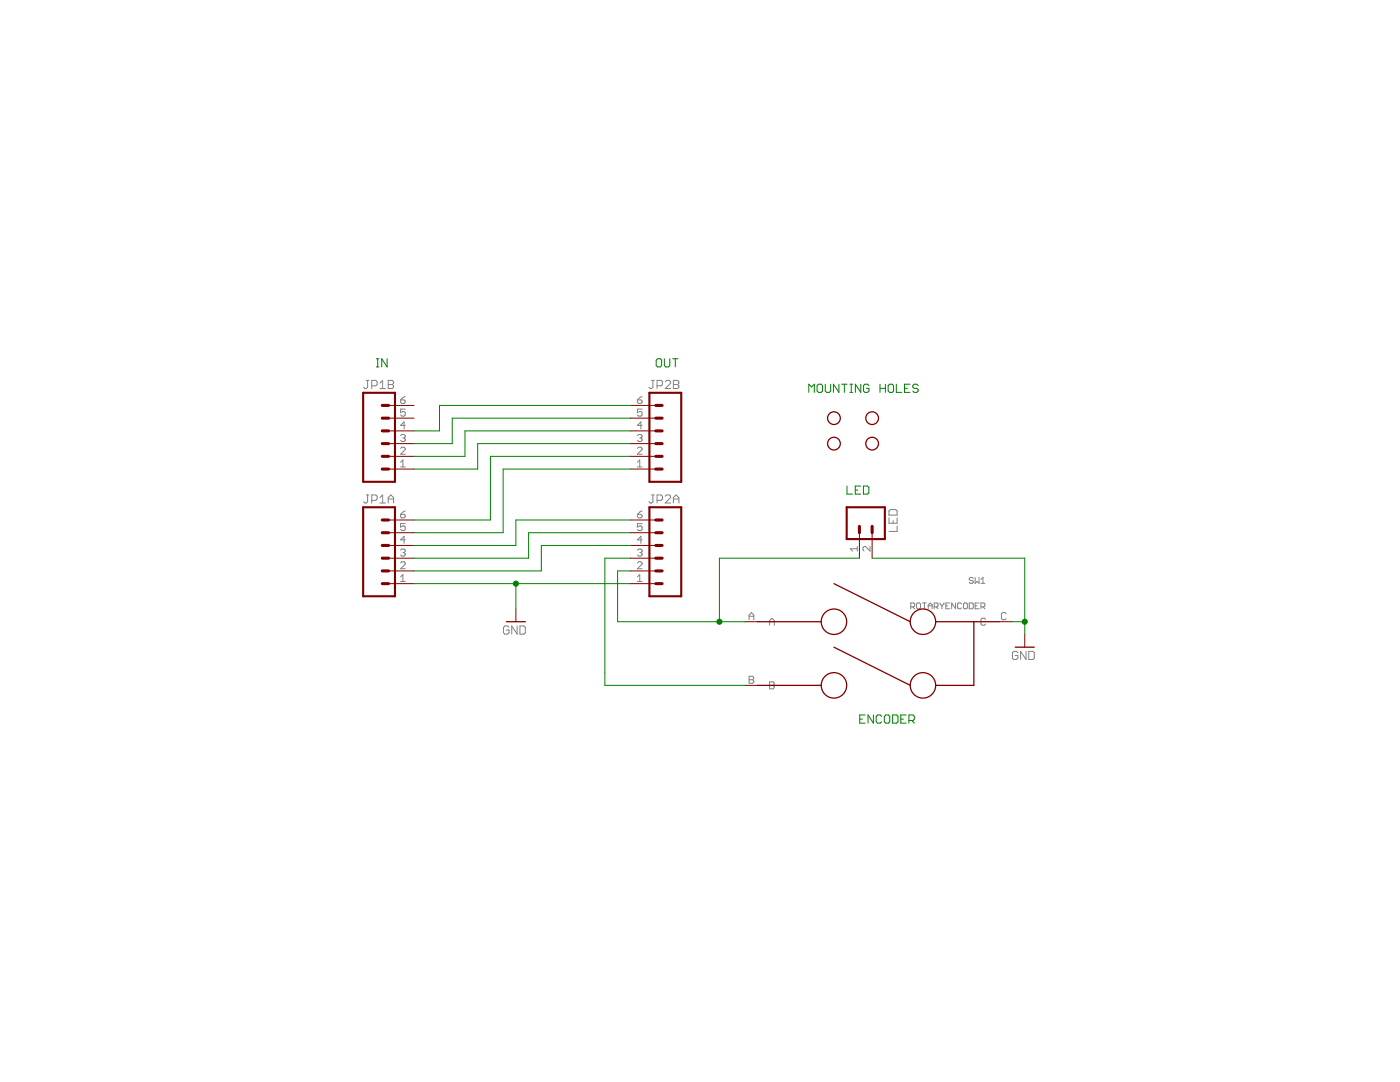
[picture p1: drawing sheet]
<?xml version="1.0" encoding="utf-8"?>
<!DOCTYPE eagle SYSTEM "eagle.dtd">
<!--
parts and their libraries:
SparkFun: Licensing: CC v3.0 Share-Alike You are welcome to use this library for commercial purposes.
-->
<eagle version="6.2">
<drawing>
<settings>
<setting alwaysvectorfont="yes"/>
<setting verticaltext="up"/>
</settings>
<grid distance="0.1" unitdist="inch" unit="inch" style="lines" multiple="1" display="no" altdistance="0.01" altunitdist="inch" altunit="inch"/>
<schematic xreflabel="%F%N/%S.%C%R" xrefpart="/%S.%C%R">
<libraries>
<library name="SparkFun">
<symbols>
<symbol name="GND">
<wire x1="-1.905" y1="0" x2="1.905" y2="0" width="0.254" layer="94"/>
<text x="-2.54" y="-2.54" size="1.778" layer="96">&gt;VALUE</text>
<pin name="GND" x="0" y="2.54" visible="off" length="short" direction="sup" rot="R270"/>
</symbol>
<symbol name="STAND-OFF">
<circle x="0" y="0" radius="1.27" width="0.254" layer="94"/>
</symbol>
<symbol name="M06">
<wire x1="1.27" y1="-7.62" x2="-5.08" y2="-7.62" width="0.4064" layer="94"/>
<wire x1="-1.27" y1="0" x2="0" y2="0" width="0.6096" layer="94"/>
<wire x1="-1.27" y1="-2.54" x2="0" y2="-2.54" width="0.6096" layer="94"/>
<wire x1="-1.27" y1="-5.08" x2="0" y2="-5.08" width="0.6096" layer="94"/>
<wire x1="-5.08" y1="10.16" x2="-5.08" y2="-7.62" width="0.4064" layer="94"/>
<wire x1="1.27" y1="-7.62" x2="1.27" y2="10.16" width="0.4064" layer="94"/>
<wire x1="-5.08" y1="10.16" x2="1.27" y2="10.16" width="0.4064" layer="94"/>
<wire x1="-1.27" y1="5.08" x2="0" y2="5.08" width="0.6096" layer="94"/>
<wire x1="-1.27" y1="2.54" x2="0" y2="2.54" width="0.6096" layer="94"/>
<wire x1="-1.27" y1="7.62" x2="0" y2="7.62" width="0.6096" layer="94"/>
<text x="-5.08" y="-10.16" size="1.778" layer="96">&gt;VALUE</text>
<text x="-5.08" y="10.922" size="1.778" layer="95">&gt;NAME</text>
<pin name="1" x="5.08" y="-5.08" visible="pad" length="middle" direction="pas" swaplevel="1" rot="R180"/>
<pin name="2" x="5.08" y="-2.54" visible="pad" length="middle" direction="pas" swaplevel="1" rot="R180"/>
<pin name="3" x="5.08" y="0" visible="pad" length="middle" direction="pas" swaplevel="1" rot="R180"/>
<pin name="4" x="5.08" y="2.54" visible="pad" length="middle" direction="pas" swaplevel="1" rot="R180"/>
<pin name="5" x="5.08" y="5.08" visible="pad" length="middle" direction="pas" swaplevel="1" rot="R180"/>
<pin name="6" x="5.08" y="7.62" visible="pad" length="middle" direction="pas" swaplevel="1" rot="R180"/>
</symbol>
<symbol name="M02">
<wire x1="3.81" y1="-2.54" x2="-2.54" y2="-2.54" width="0.4064" layer="94"/>
<wire x1="1.27" y1="2.54" x2="2.54" y2="2.54" width="0.6096" layer="94"/>
<wire x1="1.27" y1="0" x2="2.54" y2="0" width="0.6096" layer="94"/>
<wire x1="-2.54" y1="5.08" x2="-2.54" y2="-2.54" width="0.4064" layer="94"/>
<wire x1="3.81" y1="-2.54" x2="3.81" y2="5.08" width="0.4064" layer="94"/>
<wire x1="-2.54" y1="5.08" x2="3.81" y2="5.08" width="0.4064" layer="94"/>
<text x="-2.54" y="-5.08" size="1.778" layer="96">&gt;VALUE</text>
<text x="-2.54" y="5.842" size="1.778" layer="95">&gt;NAME</text>
<pin name="1" x="7.62" y="0" visible="pad" length="middle" direction="pas" swaplevel="1" rot="R180"/>
<pin name="2" x="7.62" y="2.54" visible="pad" length="middle" direction="pas" swaplevel="1" rot="R180"/>
</symbol>
</symbols>
<devicesets>
<deviceset name="GND" prefix="GND">
<gates>
<gate name="1" symbol="GND" x="0" y="0"/>
</gates>
<devices>
<device name="">
<technologies>
<technology name=""/>
</technologies>
</device>
</devices>
</deviceset>
<deviceset name="STAND-OFF" prefix="JP">
<gates>
<gate name="G$1" symbol="STAND-OFF" x="0" y="0"/>
</gates>
<devices>
<device name="" package="STAND-OFF">
<technologies>
<technology name=""/>
</technologies>
</device>
<device name="TIGHT" package="STAND-OFF-TIGHT">
<technologies>
<technology name=""/>
</technologies>
</device>
</devices>
</deviceset>
<deviceset name="M06" prefix="JP" uservalue="yes">
<gates>
<gate name="G$1" symbol="M06" x="-2.54" y="0"/>
</gates>
<devices>
<device name="SIP" package="1X06">
<connects>
<connect gate="G$1" pin="1" pad="1"/>
<connect gate="G$1" pin="2" pad="2"/>
<connect gate="G$1" pin="3" pad="3"/>
<connect gate="G$1" pin="4" pad="4"/>
<connect gate="G$1" pin="5" pad="5"/>
<connect gate="G$1" pin="6" pad="6"/>
</connects>
<technologies>
<technology name=""/>
</technologies>
</device>
<device name="POLAR" package="MOLEX-1X6">
<connects>
<connect gate="G$1" pin="1" pad="1"/>
<connect gate="G$1" pin="2" pad="2"/>
<connect gate="G$1" pin="3" pad="3"/>
<connect gate="G$1" pin="4" pad="4"/>
<connect gate="G$1" pin="5" pad="5"/>
<connect gate="G$1" pin="6" pad="6"/>
</connects>
<technologies>
<technology name=""/>
</technologies>
</device>
<device name="RA" package="MOLEX-1X6-RA">
<connects>
<connect gate="G$1" pin="1" pad="1"/>
<connect gate="G$1" pin="2" pad="2"/>
<connect gate="G$1" pin="3" pad="3"/>
<connect gate="G$1" pin="4" pad="4"/>
<connect gate="G$1" pin="5" pad="5"/>
<connect gate="G$1" pin="6" pad="6"/>
</connects>
<technologies>
<technology name=""/>
</technologies>
</device>
<device name="SMD" package="1X06-SMD">
<connects>
<connect gate="G$1" pin="1" pad="1"/>
<connect gate="G$1" pin="2" pad="2"/>
<connect gate="G$1" pin="3" pad="3"/>
<connect gate="G$1" pin="4" pad="4"/>
<connect gate="G$1" pin="5" pad="5"/>
<connect gate="G$1" pin="6" pad="6"/>
</connects>
<technologies>
<technology name=""/>
</technologies>
</device>
<device name="LOCK" package="1X06_LOCK">
<connects>
<connect gate="G$1" pin="1" pad="1"/>
<connect gate="G$1" pin="2" pad="2"/>
<connect gate="G$1" pin="3" pad="3"/>
<connect gate="G$1" pin="4" pad="4"/>
<connect gate="G$1" pin="5" pad="5"/>
<connect gate="G$1" pin="6" pad="6"/>
</connects>
<technologies>
<technology name=""/>
</technologies>
</device>
<device name="LOCK_LONGPADS" package="1X06_LOCK_LONGPADS">
<connects>
<connect gate="G$1" pin="1" pad="1"/>
<connect gate="G$1" pin="2" pad="2"/>
<connect gate="G$1" pin="3" pad="3"/>
<connect gate="G$1" pin="4" pad="4"/>
<connect gate="G$1" pin="5" pad="5"/>
<connect gate="G$1" pin="6" pad="6"/>
</connects>
<technologies>
<technology name=""/>
</technologies>
</device>
<device name="POLAR_LOCK" package="MOLEX-1X6_LOCK">
<connects>
<connect gate="G$1" pin="1" pad="1"/>
<connect gate="G$1" pin="2" pad="2"/>
<connect gate="G$1" pin="3" pad="3"/>
<connect gate="G$1" pin="4" pad="4"/>
<connect gate="G$1" pin="5" pad="5"/>
<connect gate="G$1" pin="6" pad="6"/>
</connects>
<technologies>
<technology name=""/>
</technologies>
</device>
<device name="RA_LOCK" package="MOLEX-1X6-RA_LOCK">
<connects>
<connect gate="G$1" pin="1" pad="1"/>
<connect gate="G$1" pin="2" pad="2"/>
<connect gate="G$1" pin="3" pad="3"/>
<connect gate="G$1" pin="4" pad="4"/>
<connect gate="G$1" pin="5" pad="5"/>
<connect gate="G$1" pin="6" pad="6"/>
</connects>
<technologies>
<technology name=""/>
</technologies>
</device>
<device name="SIP_LOCK" package="1X06-SIP_LOCK">
<connects>
<connect gate="G$1" pin="1" pad="1"/>
<connect gate="G$1" pin="2" pad="2"/>
<connect gate="G$1" pin="3" pad="3"/>
<connect gate="G$1" pin="4" pad="4"/>
<connect gate="G$1" pin="5" pad="5"/>
<connect gate="G$1" pin="6" pad="6"/>
</connects>
<technologies>
<technology name=""/>
</technologies>
</device>
<device name="FEMALE_LOCK" package="1X06_FEMALE_LOCK.010">
<connects>
<connect gate="G$1" pin="1" pad="1"/>
<connect gate="G$1" pin="2" pad="2"/>
<connect gate="G$1" pin="3" pad="3"/>
<connect gate="G$1" pin="4" pad="4"/>
<connect gate="G$1" pin="5" pad="5"/>
<connect gate="G$1" pin="6" pad="6"/>
</connects>
<technologies>
<technology name=""/>
</technologies>
</device>
<device name="LONGPADS" package="1X06_LONGPADS">
<connects>
<connect gate="G$1" pin="1" pad="1"/>
<connect gate="G$1" pin="2" pad="2"/>
<connect gate="G$1" pin="3" pad="3"/>
<connect gate="G$1" pin="4" pad="4"/>
<connect gate="G$1" pin="5" pad="5"/>
<connect gate="G$1" pin="6" pad="6"/>
</connects>
<technologies>
<technology name=""/>
</technologies>
</device>
<device name="1X06-SMD_EDGE_FEMALE" package="1X06-SMD_EDGE">
<connects>
<connect gate="G$1" pin="1" pad="1"/>
<connect gate="G$1" pin="2" pad="2"/>
<connect gate="G$1" pin="3" pad="3"/>
<connect gate="G$1" pin="4" pad="4"/>
<connect gate="G$1" pin="5" pad="5"/>
<connect gate="G$1" pin="6" pad="6"/>
</connects>
<technologies>
<technology name=""/>
</technologies>
</device>
<device name="3.5MM-6" package="SCREWTERMINAL-3.5MM-6">
<connects>
<connect gate="G$1" pin="1" pad="1"/>
<connect gate="G$1" pin="2" pad="2"/>
<connect gate="G$1" pin="3" pad="3"/>
<connect gate="G$1" pin="4" pad="4"/>
<connect gate="G$1" pin="5" pad="5"/>
<connect gate="G$1" pin="6" pad="6"/>
</connects>
<technologies>
<technology name=""/>
</technologies>
</device>
<device name="SMDF" package="1X06-SMD-FEMALE">
<connects>
<connect gate="G$1" pin="1" pad="1"/>
<connect gate="G$1" pin="2" pad="2"/>
<connect gate="G$1" pin="3" pad="3"/>
<connect gate="G$1" pin="4" pad="4"/>
<connect gate="G$1" pin="5" pad="5"/>
<connect gate="G$1" pin="6" pad="6"/>
</connects>
<technologies>
<technology name=""/>
</technologies>
</device>
<device name="SMD-FEMALE-V2" package="1X06-SMD-FEMALE-V2">
<connects>
<connect gate="G$1" pin="1" pad="1"/>
<connect gate="G$1" pin="2" pad="2"/>
<connect gate="G$1" pin="3" pad="3"/>
<connect gate="G$1" pin="4" pad="4"/>
<connect gate="G$1" pin="5" pad="5"/>
<connect gate="G$1" pin="6" pad="6"/>
</connects>
<technologies>
<technology name=""/>
</technologies>
</device>
<device name="POGOPIN_HOLES_ONLY" package="1X06_HOLES_ONLY">
<connects>
<connect gate="G$1" pin="1" pad="1"/>
<connect gate="G$1" pin="2" pad="2"/>
<connect gate="G$1" pin="3" pad="3"/>
<connect gate="G$1" pin="4" pad="4"/>
<connect gate="G$1" pin="5" pad="5"/>
<connect gate="G$1" pin="6" pad="6"/>
</connects>
<technologies>
<technology name=""/>
</technologies>
</device>
<device name="SMD-STRAIGHT" package="1X06_SMD_STRAIGHT">
<connects>
<connect gate="G$1" pin="1" pad="1"/>
<connect gate="G$1" pin="2" pad="2"/>
<connect gate="G$1" pin="3" pad="3"/>
<connect gate="G$1" pin="4" pad="4"/>
<connect gate="G$1" pin="5" pad="5"/>
<connect gate="G$1" pin="6" pad="6"/>
</connects>
<technologies>
<technology name=""/>
</technologies>
</device>
<device name="SMD-STRAIGHT-ALT" package="1X06_SMD_STRAIGHT_ALT">
<connects>
<connect gate="G$1" pin="1" pad="1"/>
<connect gate="G$1" pin="2" pad="2"/>
<connect gate="G$1" pin="3" pad="3"/>
<connect gate="G$1" pin="4" pad="4"/>
<connect gate="G$1" pin="5" pad="5"/>
<connect gate="G$1" pin="6" pad="6"/>
</connects>
<technologies>
<technology name=""/>
</technologies>
</device>
<device name="SMD-STRAIGHT-COMBO" package="1X06_SMD_STRAIGHT_COMBO">
<connects>
<connect gate="G$1" pin="1" pad="1"/>
<connect gate="G$1" pin="2" pad="2"/>
<connect gate="G$1" pin="3" pad="3"/>
<connect gate="G$1" pin="4" pad="4"/>
<connect gate="G$1" pin="5" pad="5"/>
<connect gate="G$1" pin="6" pad="6"/>
</connects>
<technologies>
<technology name=""/>
</technologies>
</device>
<device name="EM406" package="EM406">
<connects>
<connect gate="G$1" pin="1" pad="1"/>
<connect gate="G$1" pin="2" pad="2"/>
<connect gate="G$1" pin="3" pad="3"/>
<connect gate="G$1" pin="4" pad="4"/>
<connect gate="G$1" pin="5" pad="5"/>
<connect gate="G$1" pin="6" pad="6"/>
</connects>
<technologies>
<technology name=""/>
</technologies>
</device>
</devices>
</deviceset>
<deviceset name="M02" prefix="JP" uservalue="yes">
<gates>
<gate name="G$1" symbol="M02" x="-2.54" y="0"/>
</gates>
<devices>
<device name="PTH" package="1X02">
<connects>
<connect gate="G$1" pin="1" pad="1"/>
<connect gate="G$1" pin="2" pad="2"/>
</connects>
<technologies>
<technology name=""/>
</technologies>
</device>
<device name="POLAR" package="MOLEX-1X2">
<connects>
<connect gate="G$1" pin="1" pad="1"/>
<connect gate="G$1" pin="2" pad="2"/>
</connects>
<technologies>
<technology name=""/>
</technologies>
</device>
<device name="3.5MM" package="SCREWTERMINAL-3.5MM-2">
<connects>
<connect gate="G$1" pin="1" pad="1"/>
<connect gate="G$1" pin="2" pad="2"/>
</connects>
<technologies>
<technology name=""/>
</technologies>
</device>
<device name="-JST-2MM-SMT" package="JST-2-SMD">
<connects>
<connect gate="G$1" pin="1" pad="1"/>
<connect gate="G$1" pin="2" pad="2"/>
</connects>
<technologies>
<technology name=""/>
</technologies>
</device>
<device name="PTH2" package="1X02_BIG">
<connects>
<connect gate="G$1" pin="1" pad="P$1"/>
<connect gate="G$1" pin="2" pad="P$2"/>
</connects>
<technologies>
<technology name=""/>
</technologies>
</device>
<device name="4UCON-15767" package="JST-2-SMD-VERT">
<connects>
<connect gate="G$1" pin="1" pad="GND"/>
<connect gate="G$1" pin="2" pad="VCC"/>
</connects>
<technologies>
<technology name=""/>
</technologies>
</device>
<device name="ROCKER" package="R_SW_TH">
<connects>
<connect gate="G$1" pin="1" pad="P$3"/>
<connect gate="G$1" pin="2" pad="P$4"/>
</connects>
<technologies>
<technology name=""/>
</technologies>
</device>
<device name="5MM" package="SCREWTERMINAL-5MM-2">
<connects>
<connect gate="G$1" pin="1" pad="1"/>
<connect gate="G$1" pin="2" pad="2"/>
</connects>
<technologies>
<technology name=""/>
</technologies>
</device>
<device name="LOCK" package="1X02_LOCK">
<connects>
<connect gate="G$1" pin="1" pad="1"/>
<connect gate="G$1" pin="2" pad="2"/>
</connects>
<technologies>
<technology name=""/>
</technologies>
</device>
<device name="POLAR_LOCK" package="MOLEX-1X2_LOCK">
<connects>
<connect gate="G$1" pin="1" pad="1"/>
<connect gate="G$1" pin="2" pad="2"/>
</connects>
<technologies>
<technology name=""/>
</technologies>
</device>
<device name="LOCK_LONGPADS" package="1X02_LOCK_LONGPADS">
<connects>
<connect gate="G$1" pin="1" pad="1"/>
<connect gate="G$1" pin="2" pad="2"/>
</connects>
<technologies>
<technology name=""/>
</technologies>
</device>
<device name="3.5MM_LOCK" package="SCREWTERMINAL-3.5MM-2_LOCK">
<connects>
<connect gate="G$1" pin="1" pad="1"/>
<connect gate="G$1" pin="2" pad="2"/>
</connects>
<technologies>
<technology name=""/>
</technologies>
</device>
<device name="PTH3" package="1X02_LONGPADS">
<connects>
<connect gate="G$1" pin="1" pad="1"/>
<connect gate="G$1" pin="2" pad="2"/>
</connects>
<technologies>
<technology name=""/>
</technologies>
</device>
<device name="1X02_NO_SILK" package="1X02_NO_SILK">
<connects>
<connect gate="G$1" pin="1" pad="1"/>
<connect gate="G$1" pin="2" pad="2"/>
</connects>
<technologies>
<technology name=""/>
</technologies>
</device>
<device name="JST-PTH-2" package="JST-2-PTH">
<connects>
<connect gate="G$1" pin="1" pad="1"/>
<connect gate="G$1" pin="2" pad="2"/>
</connects>
<technologies>
<technology name=""/>
</technologies>
</device>
<device name="PTH4" package="1X02_XTRA_BIG">
<connects>
<connect gate="G$1" pin="1" pad="1"/>
<connect gate="G$1" pin="2" pad="2"/>
</connects>
<technologies>
<technology name=""/>
</technologies>
</device>
<device name="POGO_PIN_HOLES_ONLY" package="1X02_PP_HOLES_ONLY">
<connects>
<connect gate="G$1" pin="1" pad="1"/>
<connect gate="G$1" pin="2" pad="2"/>
</connects>
<technologies>
<technology name=""/>
</technologies>
</device>
<device name="3.5MM-NO_SILK" package="SCREWTERMINAL-3.5MM-2-NS">
<connects>
<connect gate="G$1" pin="1" pad="1"/>
<connect gate="G$1" pin="2" pad="2"/>
</connects>
<technologies>
<technology name=""/>
</technologies>
</device>
<device name="-JST-2-PTH-NO_SILK" package="JST-2-PTH-NS">
<connects>
<connect gate="G$1" pin="1" pad="1"/>
<connect gate="G$1" pin="2" pad="2"/>
</connects>
<technologies>
<technology name=""/>
</technologies>
</device>
<device name="JST-PTH-2-KIT" package="JST-2-PTH-KIT">
<connects>
<connect gate="G$1" pin="1" pad="1"/>
<connect gate="G$1" pin="2" pad="2"/>
</connects>
<technologies>
<technology name=""/>
</technologies>
</device>
</devices>
</deviceset>
</devicesets>
</library>
<library name="spinner">
<symbols>
<symbol name="EVQV5">
<wire x1="-25.4" y1="5.08" x2="-20.32" y2="5.08" width="0.254" layer="94"/>
<circle x="-10.16" y="5.08" radius="2.54" width="0.254" layer="94"/>
<circle x="7.62" y="5.08" radius="2.54" width="0.254" layer="94"/>
<circle x="-10.16" y="-7.62" radius="2.54" width="0.254" layer="94"/>
<circle x="7.62" y="-7.62" radius="2.54" width="0.254" layer="94"/>
<wire x1="-20.32" y1="5.08" x2="-12.7" y2="5.08" width="0.254" layer="94"/>
<wire x1="-7.62" y1="5.08" x2="7.62" y2="12.7" width="0.254" layer="94"/>
<wire x1="-7.62" y1="-7.62" x2="7.62" y2="0" width="0.254" layer="94"/>
<wire x1="-20.32" y1="5.08" x2="-20.32" y2="-7.62" width="0.254" layer="94"/>
<wire x1="-20.32" y1="-7.62" x2="-12.7" y2="-7.62" width="0.254" layer="94"/>
<wire x1="10.16" y1="5.08" x2="22.86" y2="5.08" width="0.254" layer="94"/>
<wire x1="10.16" y1="-7.62" x2="22.86" y2="-7.62" width="0.254" layer="94"/>
<pin name="C" x="-27.94" y="5.08" length="short"/>
<pin name="A" x="25.4" y="5.08" length="short" rot="R180"/>
<pin name="B" x="25.4" y="-7.62" length="short" rot="R180"/>
<text x="-22.86" y="12.7" size="1.27" layer="95">&gt;Name</text>
<text x="-22.86" y="7.62" size="1.27" layer="96">&gt;Value</text>
</symbol>
</symbols>
<devicesets>
<deviceset name="ROTARYENCODER" prefix="SW">
<gates>
<gate name="G$1" symbol="EVQV5" x="0" y="0"/>
</gates>
<devices>
<device name="" package="EVQV5">
<connects>
<connect gate="G$1" pin="A" pad="A"/>
<connect gate="G$1" pin="B" pad="B"/>
<connect gate="G$1" pin="C" pad="C"/>
</connects>
<technologies>
<technology name=""/>
</technologies>
</device>
</devices>
</deviceset>
</devicesets>
</library>
</libraries>
<attributes>
</attributes>
<variantdefs>
</variantdefs>
<classes>
<class number="0" name="default" width="0.6096" drill="0">
</class>
<class number="1" name="ground" width="0.8128" drill="0">
</class>
</classes>
<parts>
<part name="GND1" library="SparkFun" deviceset="GND" device=""/>
<part name="SW1" library="spinner" deviceset="ROTARYENCODER" device=""/>
<part name="GND2" library="SparkFun" deviceset="GND" device=""/>
<part name="JP3" library="SparkFun" deviceset="STAND-OFF" device=""/>
<part name="JP4" library="SparkFun" deviceset="STAND-OFF" device=""/>
<part name="JP5" library="SparkFun" deviceset="STAND-OFF" device=""/>
<part name="JP6" library="SparkFun" deviceset="STAND-OFF" device=""/>
<part name="JP1A" library="SparkFun" deviceset="M06" device="LONGPADS"/>
<part name="JP1B" library="SparkFun" deviceset="M06" device="LONGPADS"/>
<part name="JP2B" library="SparkFun" deviceset="M06" device="LONGPADS"/>
<part name="JP2A" library="SparkFun" deviceset="M06" device="LONGPADS"/>
<part name="LED" library="SparkFun" deviceset="M02" device="PTH3"/>
</parts>
<sheets>
<sheet>
<plain>
<text x="88.9" y="27.94" size="1.778" layer="91">ENCODER</text>
<text x="86.36" y="73.66" size="1.778" layer="91">LED</text>
<text x="-7.62" y="99.06" size="1.778" layer="91">IN</text>
<text x="48.26" y="99.06" size="1.778" layer="91">OUT</text>
<text x="78.74" y="93.98" size="1.778" layer="91">MOUNTING HOLES</text>
</plain>
<instances>
<instance part="GND1" gate="1" x="20.32" y="48.26"/>
<instance part="SW1" gate="G$1" x="91.44" y="43.18" rot="MR0"/>
<instance part="GND2" gate="1" x="121.92" y="43.18"/>
<instance part="JP3" gate="G$1" x="91.44" y="88.9"/>
<instance part="JP4" gate="G$1" x="83.82" y="88.9"/>
<instance part="JP5" gate="G$1" x="83.82" y="83.82"/>
<instance part="JP6" gate="G$1" x="91.44" y="83.82"/>
<instance part="JP1A" gate="G$1" x="-5.08" y="60.96"/>
<instance part="JP1B" gate="G$1" x="-5.08" y="83.82"/>
<instance part="JP2B" gate="G$1" x="48.26" y="83.82" rot="MR0"/>
<instance part="JP2A" gate="G$1" x="48.26" y="60.96" rot="MR0"/>
<instance part="LED" gate="G$1" x="88.9" y="68.58" rot="R270"/>
</instances>
<busses>
</busses>
<nets>
<net name="GND" class="1">
<segment>
<wire x1="0" y1="55.88" x2="20.32" y2="55.88" width="0.1524" layer="91"/>
<pinref part="GND1" gate="1" pin="GND"/>
<wire x1="20.32" y1="55.88" x2="43.18" y2="55.88" width="0.1524" layer="91"/>
<wire x1="20.32" y1="50.8" x2="20.32" y2="55.88" width="0.1524" layer="91"/>
<junction x="20.32" y="55.88"/>
<pinref part="JP1A" gate="G$1" pin="1"/>
<pinref part="JP2A" gate="G$1" pin="1"/>
</segment>
<segment>
<pinref part="GND2" gate="1" pin="GND"/>
<wire x1="121.92" y1="45.72" x2="121.92" y2="48.26" width="0.1524" layer="91"/>
<pinref part="SW1" gate="G$1" pin="C"/>
<wire x1="121.92" y1="48.26" x2="119.38" y2="48.26" width="0.1524" layer="91"/>
<pinref part="LED" gate="G$1" pin="2"/>
<wire x1="91.44" y1="60.96" x2="121.92" y2="60.96" width="0.1524" layer="91"/>
<wire x1="121.92" y1="60.96" x2="121.92" y2="48.26" width="0.1524" layer="91"/>
<junction x="121.92" y="48.26"/>
</segment>
</net>
<net name="N$2" class="0">
<segment>
<wire x1="0" y1="86.36" x2="5.08" y2="86.36" width="0.1524" layer="91"/>
<wire x1="5.08" y1="86.36" x2="5.08" y2="91.44" width="0.1524" layer="91"/>
<wire x1="5.08" y1="91.44" x2="43.18" y2="91.44" width="0.1524" layer="91"/>
<pinref part="JP1B" gate="G$1" pin="4"/>
<pinref part="JP2B" gate="G$1" pin="6"/>
</segment>
</net>
<net name="N$3" class="0">
<segment>
<wire x1="0" y1="83.82" x2="7.62" y2="83.82" width="0.1524" layer="91"/>
<wire x1="7.62" y1="83.82" x2="7.62" y2="88.9" width="0.1524" layer="91"/>
<wire x1="7.62" y1="88.9" x2="43.18" y2="88.9" width="0.1524" layer="91"/>
<pinref part="JP1B" gate="G$1" pin="3"/>
<pinref part="JP2B" gate="G$1" pin="5"/>
</segment>
</net>
<net name="N$4" class="0">
<segment>
<wire x1="0" y1="81.28" x2="10.16" y2="81.28" width="0.1524" layer="91"/>
<wire x1="10.16" y1="81.28" x2="10.16" y2="86.36" width="0.1524" layer="91"/>
<wire x1="10.16" y1="86.36" x2="43.18" y2="86.36" width="0.1524" layer="91"/>
<pinref part="JP1B" gate="G$1" pin="2"/>
<pinref part="JP2B" gate="G$1" pin="4"/>
</segment>
</net>
<net name="N$5" class="0">
<segment>
<wire x1="0" y1="78.74" x2="12.7" y2="78.74" width="0.1524" layer="91"/>
<wire x1="12.7" y1="78.74" x2="12.7" y2="83.82" width="0.1524" layer="91"/>
<wire x1="12.7" y1="83.82" x2="43.18" y2="83.82" width="0.1524" layer="91"/>
<pinref part="JP1B" gate="G$1" pin="1"/>
<pinref part="JP2B" gate="G$1" pin="3"/>
</segment>
</net>
<net name="N$6" class="0">
<segment>
<wire x1="0" y1="68.58" x2="15.24" y2="68.58" width="0.1524" layer="91"/>
<wire x1="15.24" y1="68.58" x2="15.24" y2="81.28" width="0.1524" layer="91"/>
<wire x1="15.24" y1="81.28" x2="43.18" y2="81.28" width="0.1524" layer="91"/>
<pinref part="JP1A" gate="G$1" pin="6"/>
<pinref part="JP2B" gate="G$1" pin="2"/>
</segment>
</net>
<net name="N$7" class="0">
<segment>
<wire x1="0" y1="66.04" x2="17.78" y2="66.04" width="0.1524" layer="91"/>
<wire x1="17.78" y1="66.04" x2="17.78" y2="78.74" width="0.1524" layer="91"/>
<wire x1="17.78" y1="78.74" x2="43.18" y2="78.74" width="0.1524" layer="91"/>
<pinref part="JP1A" gate="G$1" pin="5"/>
<pinref part="JP2B" gate="G$1" pin="1"/>
</segment>
</net>
<net name="N$8" class="0">
<segment>
<wire x1="0" y1="63.5" x2="20.32" y2="63.5" width="0.1524" layer="91"/>
<wire x1="20.32" y1="63.5" x2="20.32" y2="68.58" width="0.1524" layer="91"/>
<wire x1="20.32" y1="68.58" x2="43.18" y2="68.58" width="0.1524" layer="91"/>
<pinref part="JP1A" gate="G$1" pin="4"/>
<pinref part="JP2A" gate="G$1" pin="6"/>
</segment>
</net>
<net name="N$9" class="0">
<segment>
<wire x1="0" y1="60.96" x2="22.86" y2="60.96" width="0.1524" layer="91"/>
<wire x1="22.86" y1="60.96" x2="22.86" y2="66.04" width="0.1524" layer="91"/>
<wire x1="22.86" y1="66.04" x2="43.18" y2="66.04" width="0.1524" layer="91"/>
<pinref part="JP1A" gate="G$1" pin="3"/>
<pinref part="JP2A" gate="G$1" pin="5"/>
</segment>
</net>
<net name="N$10" class="0">
<segment>
<wire x1="0" y1="58.42" x2="25.4" y2="58.42" width="0.1524" layer="91"/>
<wire x1="25.4" y1="58.42" x2="25.4" y2="63.5" width="0.1524" layer="91"/>
<wire x1="25.4" y1="63.5" x2="43.18" y2="63.5" width="0.1524" layer="91"/>
<pinref part="JP1A" gate="G$1" pin="2"/>
<pinref part="JP2A" gate="G$1" pin="4"/>
</segment>
</net>
<net name="N$1" class="0">
<segment>
<wire x1="43.18" y1="58.42" x2="40.64" y2="58.42" width="0.1524" layer="91"/>
<wire x1="40.64" y1="58.42" x2="40.64" y2="48.26" width="0.1524" layer="91"/>
<wire x1="40.64" y1="48.26" x2="60.96" y2="48.26" width="0.1524" layer="91"/>
<pinref part="SW1" gate="G$1" pin="A"/>
<pinref part="JP2A" gate="G$1" pin="2"/>
<wire x1="60.96" y1="48.26" x2="66.04" y2="48.26" width="0.1524" layer="91"/>
<wire x1="60.96" y1="48.26" x2="60.96" y2="60.96" width="0.1524" layer="91"/>
<pinref part="LED" gate="G$1" pin="1"/>
<wire x1="60.96" y1="60.96" x2="88.9" y2="60.96" width="0.1524" layer="91"/>
<junction x="60.96" y="48.26"/>
</segment>
</net>
<net name="N$11" class="0">
<segment>
<wire x1="43.18" y1="60.96" x2="38.1" y2="60.96" width="0.1524" layer="91"/>
<wire x1="38.1" y1="60.96" x2="38.1" y2="38.1" width="0.1524" layer="91"/>
<wire x1="38.1" y1="38.1" x2="38.1" y2="35.56" width="0.1524" layer="91"/>
<pinref part="SW1" gate="G$1" pin="B"/>
<wire x1="38.1" y1="35.56" x2="66.04" y2="35.56" width="0.1524" layer="91"/>
<pinref part="JP2A" gate="G$1" pin="3"/>
</segment>
</net>
</nets>
</sheet>
</sheets>
<errors>
<approved hash="115,1,-3.21733,63.6947,JP1A,,,,,"/>
<approved hash="115,1,-3.21733,86.5547,JP1B,,,,,"/>
<approved hash="115,1,46.3973,86.5547,JP2B,,,,,"/>
<approved hash="115,1,46.3973,63.6947,JP2A,,,,,"/>
<approved hash="115,1,91.6347,64.1773,LED,,,,,"/>
</errors>
</schematic>
</drawing>
</eagle>
